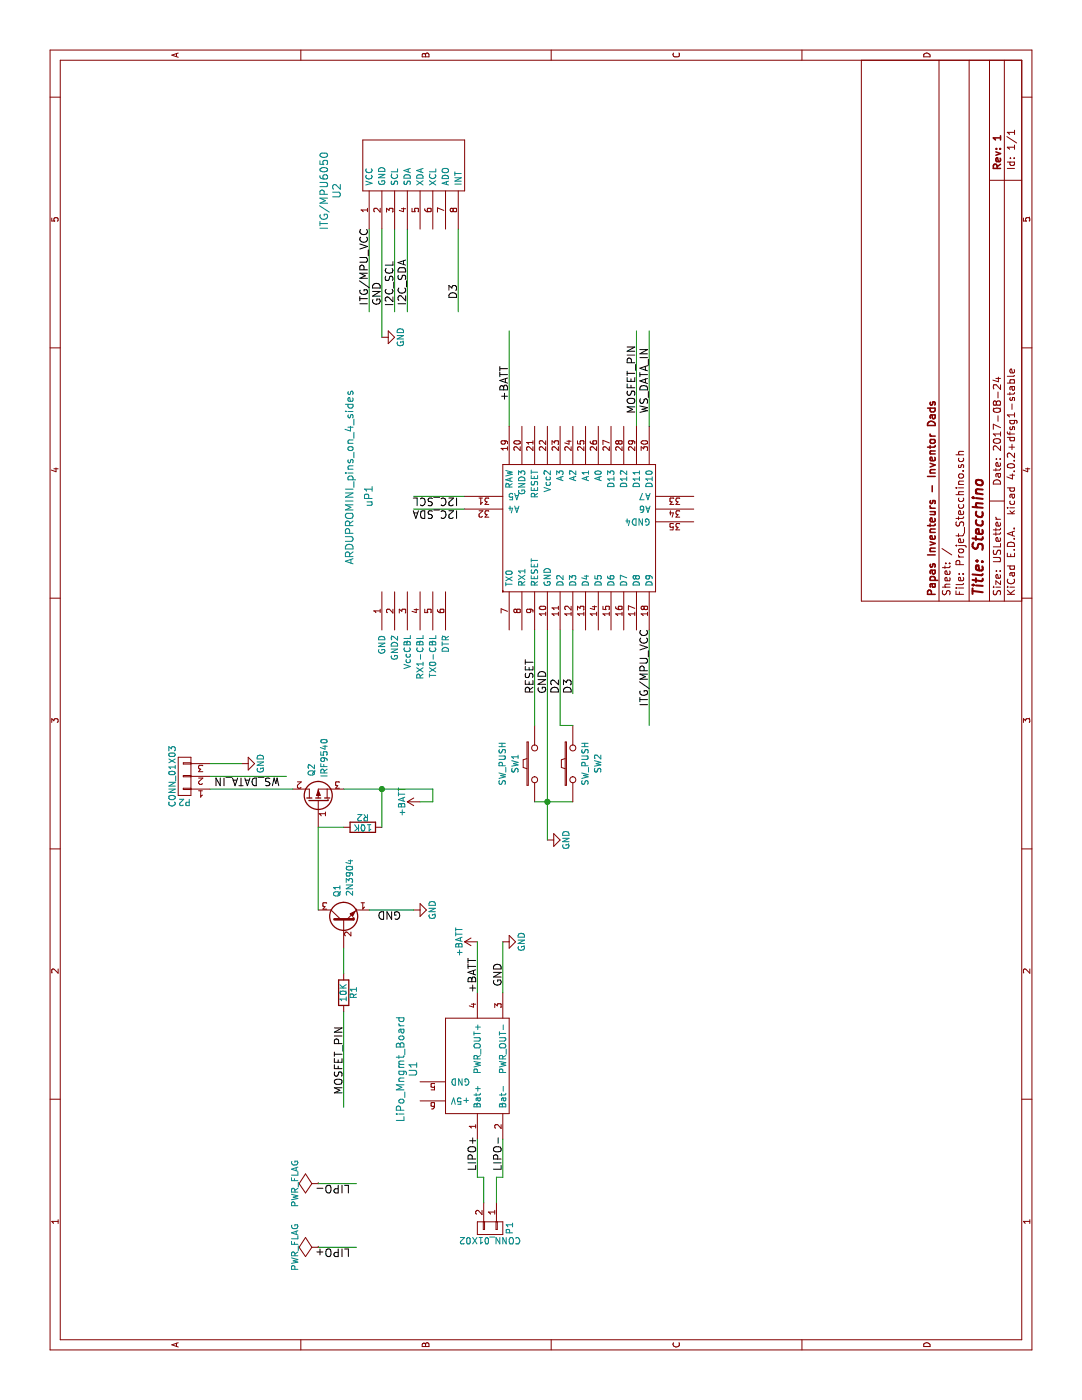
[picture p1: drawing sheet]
EESchema Schematic File Version 2
LIBS:Project_Library
LIBS:power
LIBS:device
LIBS:transistors
LIBS:conn
LIBS:linear
LIBS:regul
LIBS:74xx
LIBS:cmos4000
LIBS:adc-dac
LIBS:memory
LIBS:xilinx
LIBS:microcontrollers
LIBS:dsp
LIBS:microchip
LIBS:analog_switches
LIBS:motorola
LIBS:texas
LIBS:intel
LIBS:audio
LIBS:interface
LIBS:digital-audio
LIBS:philips
LIBS:display
LIBS:cypress
LIBS:siliconi
LIBS:opto
LIBS:atmel
LIBS:contrib
LIBS:valves
LIBS:Projet_Stecchino-cache
EELAYER 25 0
EELAYER END
$Descr USLetter 11000 8500
encoding utf-8
Sheet 1 1
Title "Stecchino"
Date "2017-08-24"
Rev "1"
Comp "Papas Inventeurs - Inventor Dads"
Comment1 ""
Comment2 ""
Comment3 ""
Comment4 ""
$EndDescr
$Comp
L GND #PWR01
U 1 1
P 8350 3000
F 0 "#PWR01" H 8350 2750 50  0001 C CNN
F 1 "GND" H 8350 2850 50  0000 C CNN
F 2 "" H 8350 3000 50  0000 C CNN
F 3 "" H 8350 3000 50  0000 C CNN
	1    8350 3000
	1    0    0    -1  
$EndComp
$Comp
L PWR_FLAG #FLG02
U 1 1
P 1700 2500
F 0 "#FLG02" H 1700 2595 50  0001 C CNN
F 1 "PWR_FLAG" H 1700 2680 50  0000 C CNN
F 2 "" H 1700 2500 50  0000 C CNN
F 3 "" H 1700 2500 50  0000 C CNN
	1    1700 2500
	1    0    0    -1  
$EndComp
$Comp
L PWR_FLAG #FLG03
U 1 1
P 1200 2500
F 0 "#FLG03" H 1200 2595 50  0001 C CNN
F 1 "PWR_FLAG" H 1200 2680 50  0000 C CNN
F 2 "" H 1200 2500 50  0000 C CNN
F 3 "" H 1200 2500 50  0000 C CNN
	1    1200 2500
	1    0    0    -1  
$EndComp
$Comp
L LiPo_Mngmt_Board U1
U 1 1
P 2600 3600
F 0 "U1" H 2600 3950 60  0000 C CNN
F 1 "LiPo_Mngmt_Board" H 2600 4050 60  0000 C CNN
F 2 "lib_fp:LiPo_Mngmt_Board" H 2600 3600 60  0001 C CNN
F 3 "" H 2600 3600 60  0000 C CNN
	1    2600 3600
	1    0    0    -1  
$EndComp
$Comp
L SW_PUSH SW1
U 1 1
P 5000 4200
F 0 "SW1" H 5000 4350 50  0000 C CNN
F 1 "SW_PUSH" H 5000 4450 50  0000 C CNN
F 2 "Buttons_Switches_ThroughHole:SW_PUSH_SMALL" H 5000 4200 50  0001 C CNN
F 3 "" H 5000 4200 50  0000 C CNN
	1    5000 4200
	1    0    0    -1  
$EndComp
$Comp
L Q_NPN_EBC Q1
U 1 1
P 3750 2700
F 0 "Q1" H 4050 2750 50  0000 R CNN
F 1 "2N3904" H 4250 2650 50  0000 R CNN
F 2 "TO_SOT_Packages_THT:TO-92_Molded_Wide_Oval" H 3950 2800 50  0001 C CNN
F 3 "" H 3750 2700 50  0000 C CNN
	1    3750 2700
	1    0    0    -1  
$EndComp
$Comp
L Q_PMOS_GDS Q2
U 1 1
P 4700 2500
F 0 "Q2" H 5000 2550 50  0000 R CNN
F 1 "IRF9540" H 5200 2450 50  0000 R CNN
F 2 "TO_SOT_Packages_THT:TO-220_Neutral123_Horizontal_LargePads" H 4900 2600 50  0001 C CNN
F 3 "" H 4700 2500 50  0000 C CNN
	1    4700 2500
	1    0    0    -1  
$EndComp
$Comp
L R R2
U 1 1
P 4500 2850
F 0 "R2" V 4580 2850 50  0000 C CNN
F 1 "10K" V 4500 2850 50  0000 C CNN
F 2 "Resistors_ThroughHole:Resistor_Horizontal_RM10mm" V 4430 2850 50  0001 C CNN
F 3 "" H 4500 2850 50  0000 C CNN
	1    4500 2850
	1    0    0    -1  
$EndComp
$Comp
L R R1
U 1 1
P 3200 2700
F 0 "R1" V 3280 2700 50  0000 C CNN
F 1 "10K" V 3200 2700 50  0000 C CNN
F 2 "Resistors_ThroughHole:Resistor_Horizontal_RM10mm" V 3130 2700 50  0001 C CNN
F 3 "" H 3200 2700 50  0000 C CNN
	1    3200 2700
	0    1    1    0   
$EndComp
$Comp
L CONN_01X03 P2
U 1 1
P 4900 1450
F 0 "P2" H 4900 1650 50  0000 C CNN
F 1 "CONN_01X03" V 5000 1450 50  0000 C CNN
F 2 "Pin_Headers:Pin_Header_Straight_1x03" H 4900 1450 50  0001 C CNN
F 3 "" H 4900 1450 50  0000 C CNN
	1    4900 1450
	0    -1   -1   0   
$EndComp
$Comp
L CONN_01X02 P1
U 1 1
P 1350 3850
F 0 "P1" H 1350 4000 50  0000 C CNN
F 1 "CONN_01X02" V 1450 3850 50  0000 C CNN
F 2 "Pin_Headers:Pin_Header_Straight_1x02" H 1350 3850 50  0001 C CNN
F 3 "" H 1350 3850 50  0000 C CNN
	1    1350 3850
	-1   0    0    1   
$EndComp
Wire Wire Line
	7000 3650 7000 3250
Text Label 7000 3600 1    60   ~ 0
I2C_SDA
Wire Wire Line
	7100 3650 7100 3250
Text Label 7100 3600 1    60   ~ 0
I2C_SCL
Wire Wire Line
	9200 3100 8550 3100
Text Label 8950 3100 2    60   ~ 0
I2C_SCL
Wire Wire Line
	9200 3200 8550 3200
Text Label 8600 3200 0    60   ~ 0
I2C_SDA
Wire Wire Line
	9200 3000 8350 3000
Text Label 8600 3000 0    60   ~ 0
GND
Wire Wire Line
	9200 2900 8550 2900
Text Label 8600 2900 0    60   ~ 0
ITG/MPU_VCC
$Comp
L ITG/MPU6050 U2
U 1 1
P 10000 3250
F 0 "U2" V 9400 2750 60  0000 C CNN
F 1 "ITG/MPU6050" V 9300 2750 60  0000 C CNN
F 2 "lib_fp:ITG_MPU_6050" H 10000 3250 60  0001 C CNN
F 3 "" H 10000 3250 60  0000 C CNN
	1    10000 3250
	0    1    1    0   
$EndComp
Wire Wire Line
	9200 3600 8550 3600
Text Label 8650 3600 0    60   ~ 0
D3
Wire Wire Line
	5300 4200 6050 4200
Text Label 5550 4200 0    60   ~ 0
RESET
$Comp
L GND #PWR04
U 1 1
P 4400 4300
F 0 "#PWR04" H 4400 4050 50  0001 C CNN
F 1 "GND" H 4400 4150 50  0000 C CNN
F 2 "" H 4400 4300 50  0000 C CNN
F 3 "" H 4400 4300 50  0000 C CNN
	1    4400 4300
	1    0    0    -1  
$EndComp
Wire Wire Line
	4700 4200 4700 4500
Connection ~ 4700 4300
$Comp
L SW_PUSH SW2
U 1 1
P 5000 4500
F 0 "SW2" H 5000 4300 50  0000 C CNN
F 1 "SW_PUSH" H 5000 4400 50  0000 C CNN
F 2 "Buttons_Switches_ThroughHole:SW_PUSH_SMALL" H 5000 4500 50  0001 C CNN
F 3 "" H 5000 4500 50  0000 C CNN
	1    5000 4500
	1    0    0    -1  
$EndComp
Wire Wire Line
	3350 2700 3550 2700
Wire Wire Line
	2300 2700 3050 2700
Text Label 2400 2700 0    60   ~ 0
MOSFET_PIN
Wire Wire Line
	3850 2500 4500 2500
$Comp
L +BATT #PWR05
U 1 1
P 4700 3300
F 0 "#PWR05" H 4700 3150 50  0001 C CNN
F 1 "+BATT" H 4700 3440 50  0000 C CNN
F 2 "" H 4700 3300 50  0000 C CNN
F 3 "" H 4700 3300 50  0000 C CNN
	1    4700 3300
	1    0    0    -1  
$EndComp
Wire Wire Line
	4800 2700 4800 3400
Wire Wire Line
	4800 3400 4700 3400
Wire Wire Line
	4700 3400 4700 3300
Wire Wire Line
	4500 3000 4800 3000
Connection ~ 4800 3000
Wire Wire Line
	4500 2500 4500 2700
$Comp
L GND #PWR06
U 1 1
P 3850 3250
F 0 "#PWR06" H 3850 3000 50  0001 C CNN
F 1 "GND" H 3850 3100 50  0000 C CNN
F 2 "" H 3850 3250 50  0000 C CNN
F 3 "" H 3850 3250 50  0000 C CNN
	1    3850 3250
	1    0    0    -1  
$EndComp
Wire Wire Line
	3850 3250 3850 2900
Text Label 3850 3150 1    60   ~ 0
GND
Wire Wire Line
	4800 1650 4800 2300
Wire Wire Line
	4900 1650 4900 2250
Text Label 4900 2200 1    60   ~ 0
WS_DATA_IN
$Comp
L GND #PWR07
U 1 1
P 5000 1900
F 0 "#PWR07" H 5000 1650 50  0001 C CNN
F 1 "GND" H 5000 1750 50  0000 C CNN
F 2 "" H 5000 1900 50  0000 C CNN
F 3 "" H 5000 1900 50  0000 C CNN
	1    5000 1900
	1    0    0    -1  
$EndComp
Wire Wire Line
	5000 1900 5000 1650
Wire Wire Line
	2050 3750 1750 3750
Text Label 1800 3750 0    60   ~ 0
LIPO+
Wire Wire Line
	2050 3950 1750 3950
Text Label 1800 3950 0    60   ~ 0
LIPO-
Wire Wire Line
	1750 3750 1750 3800
Wire Wire Line
	1750 3800 1550 3800
Wire Wire Line
	1750 3950 1750 3900
Wire Wire Line
	1750 3900 1550 3900
Wire Wire Line
	1200 2500 1200 2800
Wire Wire Line
	1700 2500 1700 2800
Text Label 1200 2750 1    60   ~ 0
LIPO+
Text Label 1700 2750 1    60   ~ 0
LIPO-
$Comp
L +BATT #PWR08
U 1 1
P 3600 3750
F 0 "#PWR08" H 3600 3600 50  0001 C CNN
F 1 "+BATT" H 3600 3890 50  0000 C CNN
F 2 "" H 3600 3750 50  0000 C CNN
F 3 "" H 3600 3750 50  0000 C CNN
	1    3600 3750
	1    0    0    -1  
$EndComp
Wire Wire Line
	3200 3750 3600 3750
$Comp
L GND #PWR09
U 1 1
P 3600 3950
F 0 "#PWR09" H 3600 3700 50  0001 C CNN
F 1 "GND" H 3600 3800 50  0000 C CNN
F 2 "" H 3600 3950 50  0000 C CNN
F 3 "" H 3600 3950 50  0000 C CNN
	1    3600 3950
	1    0    0    -1  
$EndComp
Wire Wire Line
	3200 3950 3600 3950
Text Label 3250 3950 0    60   ~ 0
GND
Text Label 3200 3750 0    60   ~ 0
+BATT
Wire Wire Line
	7650 4000 8400 4000
Text Label 7850 4000 0    60   ~ 0
+BATT
Wire Wire Line
	4400 4300 6050 4300
Text Label 5550 4300 0    60   ~ 0
GND
Wire Wire Line
	7650 5000 8400 5000
Text Label 7750 5000 0    60   ~ 0
MOSFET_PIN
$Comp
L ARDUPROMINI_pins_on_4_sides uP1
U 1 1
P 7250 2900
F 0 "uP1" H 7100 2900 60  0000 C CNN
F 1 "ARDUPROMINI_pins_on_4_sides" H 7250 3050 60  0000 C CNN
F 2 "lib_fp:ArduinoProMini_pins_on_3_sides_big_holes" H 7250 2900 60  0001 C CNN
F 3 "" H 7250 2900 60  0000 C CNN
	1    7250 2900
	1    0    0    -1  
$EndComp
Wire Wire Line
	6050 5100 5300 5100
Text Label 5450 5100 0    60   ~ 0
ITG/MPU_VCC
Wire Wire Line
	7650 5100 8400 5100
Text Label 7750 5100 0    60   ~ 0
WS_DATA_IN
Wire Wire Line
	6050 4400 5300 4400
Wire Wire Line
	5300 4400 5300 4500
Text Label 5550 4400 0    60   ~ 0
D2
Wire Wire Line
	6050 4500 5550 4500
Text Label 5550 4500 0    60   ~ 0
D3
$EndSCHEMATC
